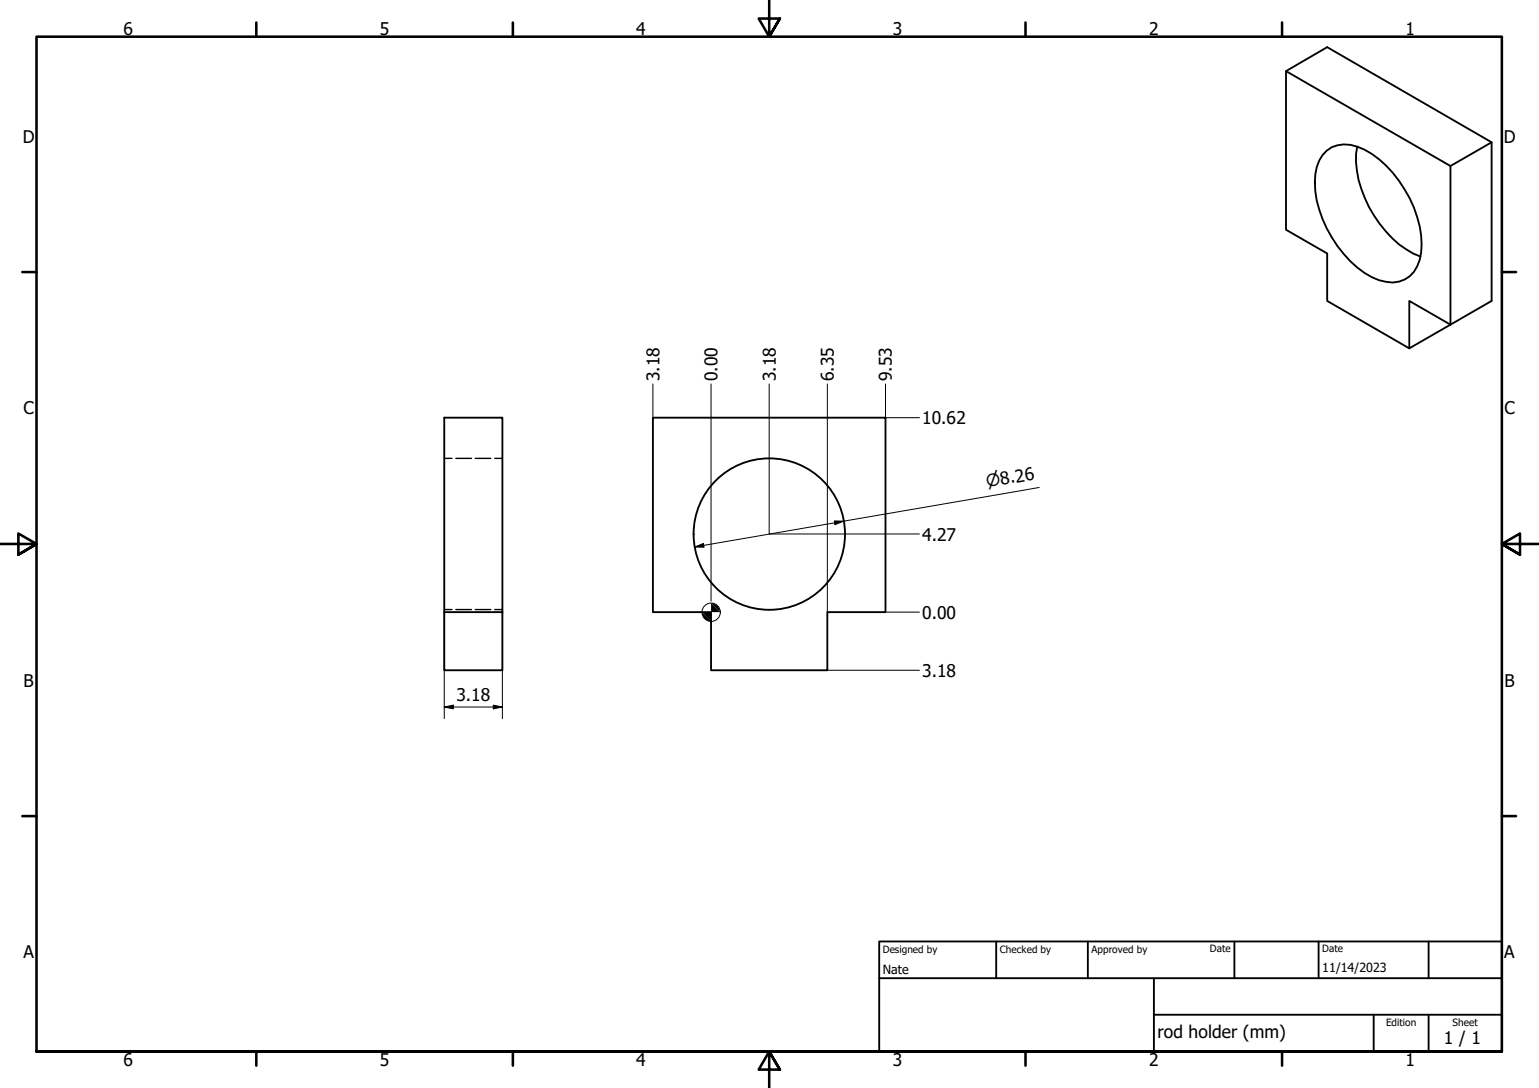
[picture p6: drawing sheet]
<svg xmlns="http://www.w3.org/2000/svg" width="420mm" height="297mm" viewBox="0 0 420 297" stroke-linecap="round" stroke-linejoin="round" font-family="sans-serif">
<!-- layer: Visible (ISO) -->
<g fill="none" stroke="#000" stroke-width=".51">
<path d="M351.1 19.4l44.9 25.9 11.2-6.5v43.4l-11.2 6.4-11.3-6.4v12.9M407.2 38.8l-44.9-25.9-11.2 6.5v43.3l11.2 6.5v13l22.4 12.9 11.3-6.5v-43.3M362.2 41.1a8.3 8.3 0 0 1 8.4-1 28.3 28.3 0 0 1 14.3 14.1 25.4 25.4 0 0 1 2.7 16.7 7.7 7.7 0 0 1-9.2 6 20.3 20.3 0 0 1-11.6-7.6 31.7 31.7 0 0 1-7.8-19.5 11.3 11.3 0 0 1 3.2-8.7zM370.5 40.1a27 27 0 0 0 4.7 18.8 26.6 26.6 0 0 0 12.6 11.1M178.2 114h63.5v53.1h-15.8v15.9h-31.8v-15.9h-15.9zM121.3 167.1h15.9v15.9h-15.9zM121.3 167.1v-53.1h15.9v53.1"/>
<circle cx="210" cy="145.8" r="20.7"/>
</g>
<!-- layer: Hidden (ISO) -->
<path d="M121.3 125.1h2.1M124.5 125.1h4.2M129.7 125.1h4.3M135.1 125.1h2.1M121.3 166.4h2.1M124.5 166.4h4.2M129.7 166.4h4.3M135.1 166.4h2.1" fill="none" stroke="#000" stroke-width=".38"/>
<!-- layer: Border (ISO) -->
<g fill="none" stroke="#000" stroke-width=".7">
<path d="M70 6.1v3.9M140 6.1v3.9M210 0v10l-2.9-4.9h5.8l-2.9 4.9 2.9-4.9M280 6.1v3.9M350 6.1v3.9M6.1 74.3h3.9M410 74.3h3.9M0 148.5h10l-5-2.8v5.7l5-2.9-5 2.9M420 148.5h-10l5-2.8v5.7l-5-2.9 5 2.9M6.1 222.8h3.9M410 222.8h3.9M10 287.1v-277.1h400v277.1h-400h400"/>
<path d="M70 287.1v3.8M140 287.1v3.8M212.9 292l-2.9-4.9 2.9 4.9h-5.8l2.9-4.9v9.9M280 287.1v3.8M350 287.1v3.8"/>
</g>
<!-- layer: Title (ISO) -->
<path d="M240 257h170v30.1h-170zM272 257v10.1M297 257v10.1M337 257v10.1M360 257v10.1M390 257v10.1M240 267.1h170M315 277h95M315 267.1v20M375 277v10.1M390 277v10.1" fill="none" stroke="#000" stroke-width=".51"/>
<!-- layer: Dimension (ISO) -->
<g fill="none" stroke="#000" stroke-width=".27">
<path d="M178.2 104.8v9.2M194.1 104.8v59.3M210 104.8v41h41M225.9 104.8v62.3M241.7 104.8v9.2h9.3M283.7 133.1l-94 16.2M189.7 149.3l2.3-.9 .2 1zM227.8 142.2l2.5 .1-2.3 .9zM121.3 167.1v29.1M137.2 167.1v29.1M241.7 167.1h9.3M121.3 193l2.5-.5v1z"/>
<path d="M121.3 193h15.9M134.7 192.5l2.5 .5-2.5 .5zM225.9 183h25.1"/>
<circle cx="194.2" cy="167.1" r="2.51"/>
</g>
<g fill="#000">
<path d="M189.7 149.3l2.3-.9 .2 1z" fill-rule="evenodd"/>
<path d="M227.8 142.2l2.5 .1-2.3 .9z" fill-rule="evenodd"/>
<path d="M191.6 167.1l2.5 2.6a2.49 2.49 0 0 1-2.5-2.6z" fill-rule="evenodd"/>
<path d="M191.6 167.1h5l-2.5-2.5v5.1z" fill-rule="evenodd"/>
<path d="M194.1 164.6a2.49 2.49 0 0 1 2.5 2.5z" fill-rule="evenodd"/>
<path d="M121.3 193l2.5-.5v1z" fill-rule="evenodd"/>
<path d="M134.7 192.5l2.5 .5-2.5 .5z" fill-rule="evenodd"/>
</g>
<g font-size="4.8">
<text x="33.7" y="9.6">6</text>
<text x="103.7" y="9.6">5</text>
<text x="173.7" y="9.6">4</text>
<text x="243.7" y="9.6">3</text>
<text x="313.7" y="9.6">2</text>
<text x="383.7" y="9.6">1</text>
<text x="6.2" y="38.9">D</text>
<text x="410.5" y="38.9">D</text>
<text x="180" y="104.1" transform="rotate(-90 180 104.1)">3.18</text>
<text x="195.9" y="104.1" transform="rotate(-90 195.9 104.1)">0.00</text>
<text x="211.8" y="104.1" transform="rotate(-90 211.8 104.1)">3.18</text>
<text x="227.6" y="104.1" transform="rotate(-90 227.6 104.1)">6.35</text>
<text x="243.5" y="104.1" transform="rotate(-90 243.5 104.1)">9.53</text>
<text x="6.4" y="113.1">C</text>
<text x="410.7" y="113.1">C</text>
<text x="251.8" y="115.8">10.62</text>
<text x="251.8" y="147.6">4.27</text>
<text x="251.8" y="168.9">0.00</text>
<text x="251.8" y="184.8">3.18</text>
<text x="6.4" y="187.4">B</text>
<text x="124.6" y="191.4">3.18</text>
<text x="410.7" y="187.4">B</text>
<text x="6.4" y="261.7">A</text>
<text x="410.7" y="261.7">A</text>
<text x="316" y="283.4">rod holder (mm)</text>
<text x="394.2" y="285">1 / 1</text>
<text x="33.7" y="290.9">6</text>
<text x="103.7" y="290.9">5</text>
<text x="173.7" y="290.9">4</text>
<text x="243.7" y="290.9">3</text>
<text x="313.7" y="290.9">2</text>
<text x="383.7" y="290.9">1</text>
</g>
<text font-size="4.6" x="269.5" y="133.1" transform="rotate(-10 269.5 133.1)">⌀8.26</text>
<g font-size="3.4">
<text x="241" y="266">Nate</text>
<text x="361" y="265.5">11/14/2023</text>
</g>
<g font-size="2.7">
<text x="241" y="260.1">Designed by</text>
<text x="273" y="260.1">Checked by</text>
<text x="298" y="260.1">Approved by</text>
<text x="330.3" y="260">Date</text>
<text x="361" y="260">Date</text>
<text x="378.4" y="280.1">Edition</text>
<text x="396.6" y="280.1">Sheet</text>
</g>
</svg>
